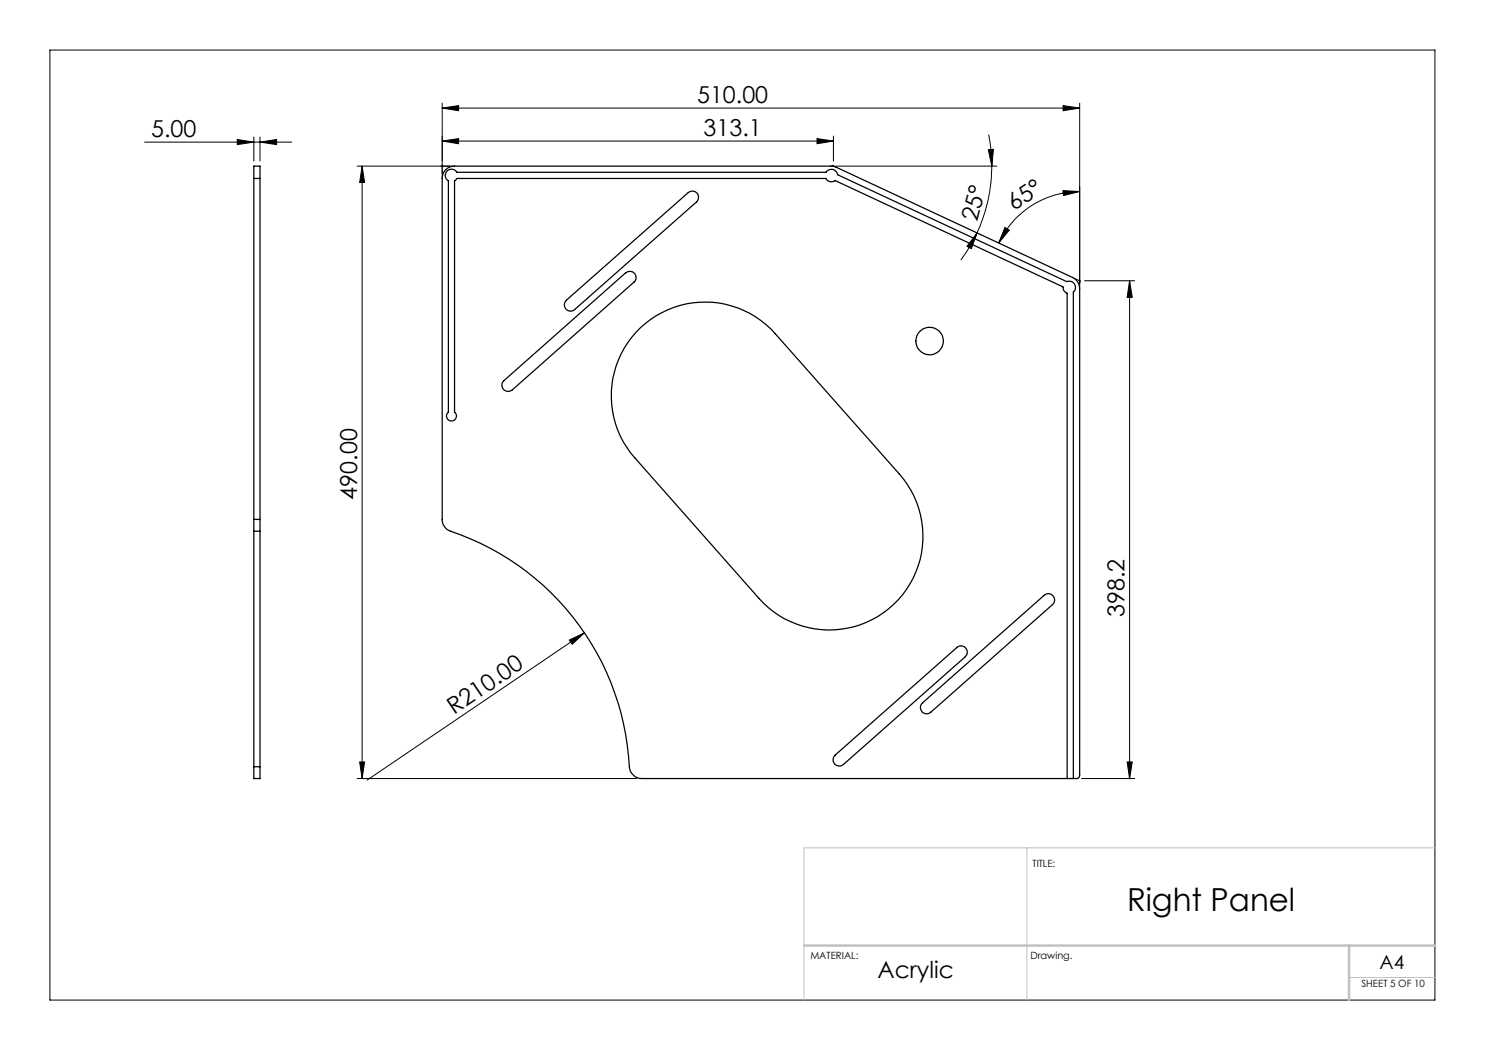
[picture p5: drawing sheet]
<svg xmlns="http://www.w3.org/2000/svg" width="297mm" height="210mm" viewBox="0 0 297 210" stroke-linecap="round" stroke-linejoin="round" font-family="sans-serif">
<g fill="none" stroke="#000" stroke-width=".2">
<path d="M10 10h277v190h-277zM28.9 28.4h29.4M47.4 27.9l3.4 .5-3.4 .5zM50.8 27.4v4.8M52 28.4l3.3-.5v1zM52 27.4v4.8M71.4 33.2h19.3M72.4 33.2v122.5M72.4 33.2l.5 3.3h-1zM88.4 28.2l3.3-.5v1zM88.4 21.6l3.3-.5v1zM88.4 20.6v14.8"/>
<path d="M88.4 28.2h78.3M88.4 21.6h127.5M163.4 27.7l3.3 .5-3.3 .5zM166.4 33.2h.5M166.5 33.1l.5 .2M166.7 27.2v5M167.1 33.2h32.3M197.7 29.9h1l-.3 3.3zM197.7 26.9l.4 2.4 .3 3.9M198.4 33.2a32.1 32.1 0 0 1-3 13.4M212.6 38.1l3.3 .2-3.2 .8zM212.6 21.1l3.3 .5-3.3 .5z"/>
<path d="M215.9 38.3a17.9 17.9 0 0 0-16.2 10.3M215.9 20.6v36.9M195.4 46.6l-1.1 3.1-.9-.4zM195.4 46.6a31.9 31.9 0 0 1-3.2 5.4M201 45.5l.9 .5-2.2 2.6zM214.7 55.6l1.4 .7M216.9 56.2h10M225.9 56.2l.5 3.3h-1zM225.9 56.2v99.5M113.9 128l3-1.4-2.5 2.3zM116.9 126.6l-43.5 29.4M71.4 155.7h56"/>
<path d="M71.9 152.4h1l-.5 3.3zM216.3 155.7h10.6M225.4 152.4h1l-.5 3.3z"/>
</g>
<path d="M205.4 169.6v30.4M287 169.6h-126.2v30.4M269.8 195.5h17.2" fill="none" stroke="#c0c0c0" stroke-width=".2"/>
<path d="M160.8 189.1h126.2M269.8 189.1v10.9" fill="none" stroke="#c0c0c0" stroke-width=".5"/>
<g fill="#000">
<path d="M113.9 128l3-1.4-2.5 2.3z"/>
<path d="M52 28.4l3.3-.5v1zM47.4 27.9l3.4 .5-3.4 .5z"/>
<path d="M72.4 33.2l.5 3.3h-1zM71.9 152.4h1l-.5 3.3z"/>
<path d="M88.4 28.2l3.3-.5v1zM163.4 27.7l3.3 .5-3.3 .5z"/>
<path d="M88.4 21.6l3.3-.5v1zM212.6 21.1l3.3 .5-3.3 .5z"/>
<path d="M212.6 38.1l3.3 .2-3.2 .8zM201 45.5l.9 .5-2.2 2.6z"/>
<path d="M195.4 46.6l-1.1 3.1-.9-.4zM197.7 29.9h1l-.3 3.3z"/>
<path d="M225.9 56.2l.5 3.3h-1zM225.4 152.4h1l-.5 3.3z"/>
</g>
<g fill="none" stroke="#000" stroke-width=".25">
<path d="M50.8 35.7v-2.5h1.2v2.5M50.8 35.7h1.2M50.8 35.7v68.2M52 35.7v68.2M89.1 33.9a2.47 2.47 0 0 1 1.8-.7h75.6l48 22.3a2.47 2.47 0 0 1 1.4 2.2v97.4a.6 .6 0 0 1-.6 .6h-87a2.54 2.54 0 0 1-2.4-2.4 52.6 52.6 0 0 0-36.1-47.2l-.9-.8-.5-1v-68.6a2.47 2.47 0 0 1 .7-1.8zM100.8 76.1l24.3-21.5a1.25 1.25 0 0 1 1.8 .1 1.25 1.25 0 0 1-.1 1.7l-24.4 21.6a1.25 1.25 0 0 1-1.7-.1 1.25 1.25 0 0 1 .1-1.8zM113.3 60l24.4-21.5a1.25 1.25 0 0 1 1.7 .1 1.25 1.25 0 0 1-.1 1.8l-24.4 21.5a1.25 1.25 0 0 1-1.7-.1 1.25 1.25 0 0 1 .1-1.8zM128.1 65.5a18.8 18.8 0 0 1 26.9 1.2l24.9 28.1a18.8 18.8 0 0 1-1.6 26.5 18.8 18.8 0 0 1-26.5-1.6l-24.8-28.1a18.8 18.8 0 0 1 1.1-26.1zM50.8 103.9v2.3M50.8 106.2v47.1M50.8 103.9h1.2M50.8 106.2h1.2"/>
<path d="M52 103.9v2.3M52 106.2v47.1M50.8 153.3v2.4h1.2v-2.4M50.8 153.3h1.2M167 151l24.4-21.5a1.25 1.25 0 0 1 1.7 .1 1.25 1.25 0 0 1-.1 1.8l-24.3 21.5a1.25 1.25 0 0 1-1.8-.1 1.25 1.25 0 0 1 .1-1.8zM184.5 140.6l24.3-21.5a1.25 1.25 0 0 1 1.8 .1 1.25 1.25 0 0 1-.1 1.7l-24.3 21.5a1.25 1.25 0 0 1-1.8 0 1.25 1.25 0 0 1 .1-1.8zM213.4 155.7v-97a1.19 1.19 0 0 1-.8-1.3l-45.6-21.3a1.28 1.28 0 0 1-1.8-.4h-73.8l-.5 .5v46.2a.99 .99 0 0 1 .1 1.5 .99 .99 0 0 1-1.4 0 .99 .99 0 0 1 .1-1.5v-46.2a1.24 1.24 0 0 1-.3-2 1.24 1.24 0 0 1 2 .3h73.8a1.26 1.26 0 0 1 1.3-.6 1.26 1.26 0 0 1 1 1.1l45.9 21.3a1.24 1.24 0 0 1 1.5 .5 1.24 1.24 0 0 1-.2 1.6v97.3"/>
<circle cx="185.9" cy="68.2" r="2.76"/>
</g>
<text font-size="6.3" x="225.4" y="182.3">Right Panel</text>
<g font-size="4.7">
<text x="139.4" y="20.6">510.00</text>
<text x="30.2" y="27.4">5.00</text>
<text x="140.7" y="27.2">313.1</text>
<text x="195.4" y="44.4" transform="rotate(-75 195.4 44.4)">25°</text>
<text x="202.8" y="42.2" transform="rotate(-33 202.8 42.2)">65°</text>
<text x="71.4" y="99.9" transform="rotate(-90 71.4 99.9)">490.00</text>
<text x="224.9" y="123.4" transform="rotate(-90 224.9 123.4)">398.2</text>
<text x="90.8" y="143" transform="rotate(-34 90.8 143)">R210.00</text>
<text x="175.5" y="195.5">Acrylic</text>
</g>
<text font-size="3.9" x="275.9" y="193.8">A4</text>
<g font-size="2">
<text x="206.5" y="173.5">TITLE:</text>
<text x="162.1" y="191.7">MATERIAL:</text>
<text x="206.1" y="191.7">Drawing.</text>
<text x="272.3" y="197.4">SHEET 5 OF 10</text>
</g>
</svg>
